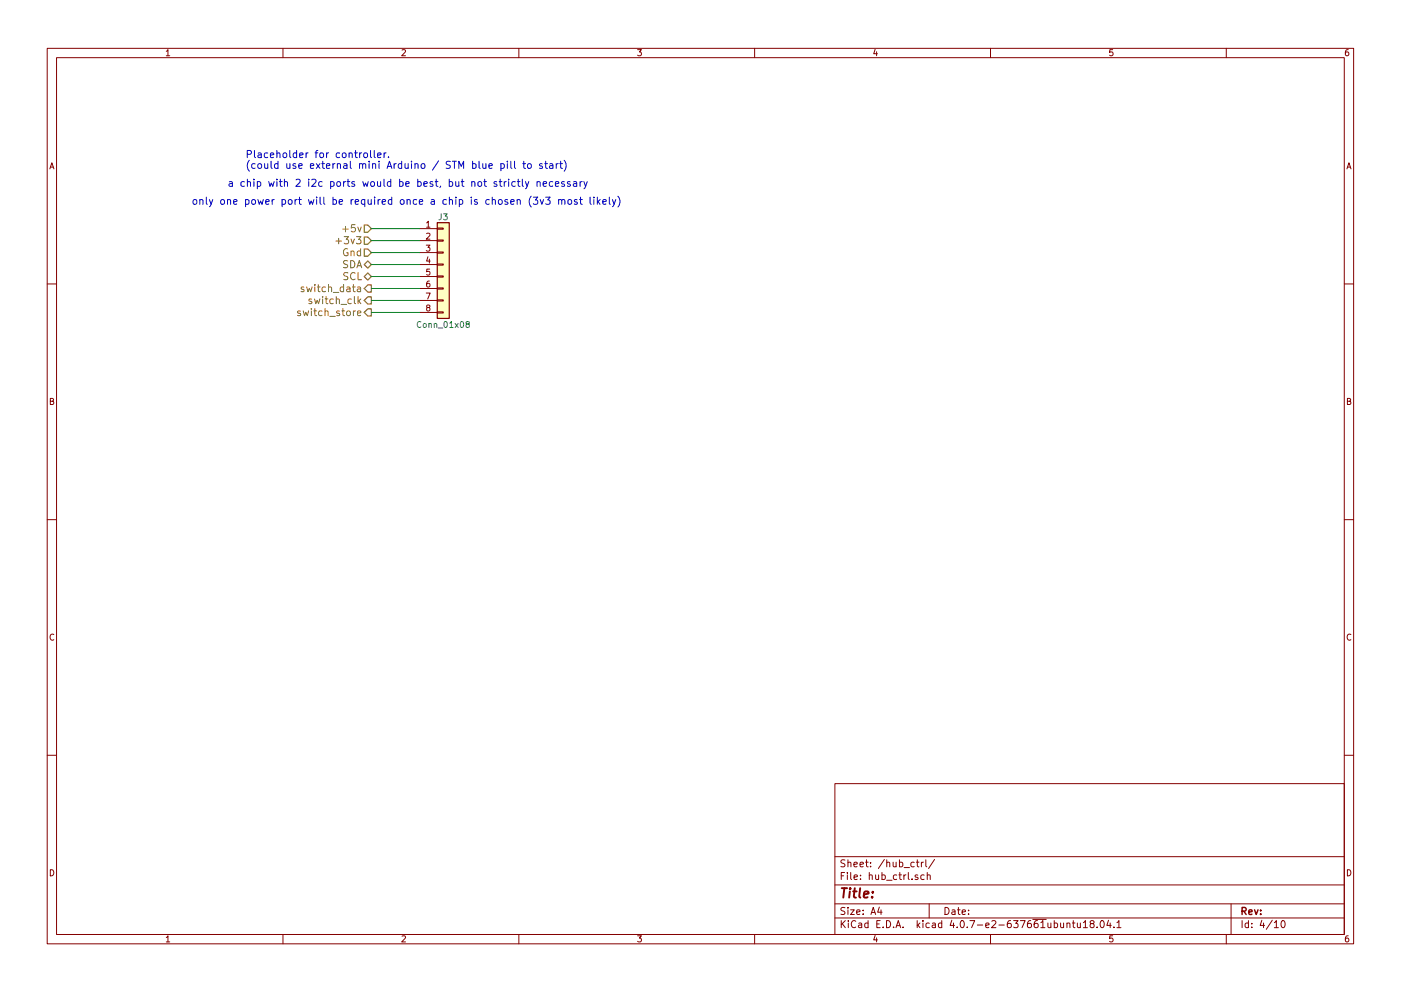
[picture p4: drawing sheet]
EESchema Schematic File Version 2
LIBS:power
LIBS:device
LIBS:switches
LIBS:relays
LIBS:motors
LIBS:transistors
LIBS:conn
LIBS:linear
LIBS:regul
LIBS:74xx
LIBS:cmos4000
LIBS:adc-dac
LIBS:memory
LIBS:xilinx
LIBS:microcontrollers
LIBS:dsp
LIBS:microchip
LIBS:analog_switches
LIBS:motorola
LIBS:texas
LIBS:intel
LIBS:audio
LIBS:interface
LIBS:digital-audio
LIBS:philips
LIBS:display
LIBS:cypress
LIBS:siliconi
LIBS:opto
LIBS:atmel
LIBS:contrib
LIBS:valves
LIBS:74cbtlv3245
LIBS:abb
LIBS:tca9546a
LIBS:flexibleaudiohub-cache
EELAYER 25 0
EELAYER END
$Descr A4 11693 8268
encoding utf-8
Sheet 4 10
Title ""
Date ""
Rev ""
Comp ""
Comment1 ""
Comment2 ""
Comment3 ""
Comment4 ""
$EndDescr
Text HLabel 3100 2200 0    60   BiDi ~ 0
SDA
Text HLabel 3100 2300 0    60   BiDi ~ 0
SCL
Text HLabel 3100 2000 0    60   Input ~ 0
+3v3
Text HLabel 3100 1900 0    60   Input ~ 0
+5v
Text Notes 2050 1400 0    60   ~ 0
Placeholder for controller.\n(could use external mini Arduino / STM blue pill to start)
Text Notes 1900 1550 0    60   ~ 0
a chip with 2 i2c ports would be best, but not strictly necessary
Text HLabel 3100 2400 0    60   Output ~ 0
switch_data
Text HLabel 3100 2500 0    60   Output ~ 0
switch_clk
Text Notes 1600 1700 0    60   ~ 0
only one power port will be required once a chip is chosen (3v3 most likely)
$Comp
L Conn_01x08 J3
U 1 1
P 3700 2200
F 0 "J3" H 3700 2600 50  0000 C CNN
F 1 "Conn_01x08" H 3700 1700 50  0000 C CNN
F 2 "Pin_Headers:Pin_Header_Straight_1x08_Pitch2.54mm" H 3700 2200 50  0001 C CNN
F 3 "" H 3700 2200 50  0001 C CNN
	1    3700 2200
	1    0    0    -1  
$EndComp
Wire Wire Line
	3100 1900 3500 1900
Text HLabel 3100 2100 0    60   Input ~ 0
Gnd
Wire Wire Line
	3500 2000 3100 2000
Wire Wire Line
	3500 2100 3100 2100
Wire Wire Line
	3500 2200 3100 2200
Wire Wire Line
	3100 2300 3500 2300
Wire Wire Line
	3500 2400 3100 2400
Wire Wire Line
	3100 2500 3500 2500
Text HLabel 3100 2600 0    60   Output ~ 0
switch_store
Wire Wire Line
	3500 2600 3100 2600
$EndSCHEMATC
